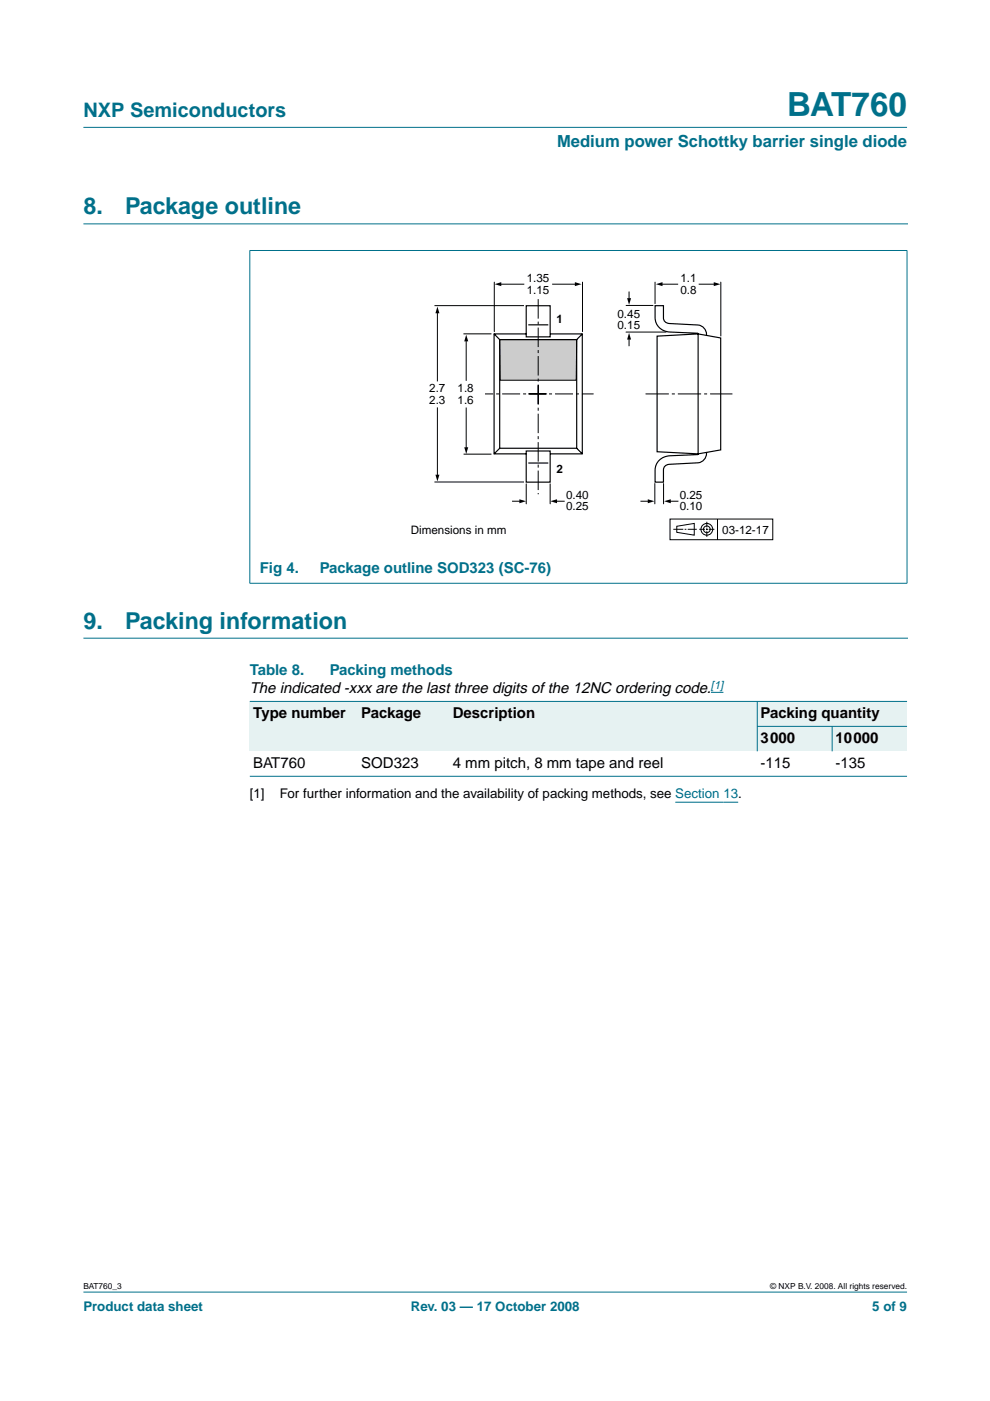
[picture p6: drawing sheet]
<svg xmlns="http://www.w3.org/2000/svg" width="210mm" height="297mm" viewBox="0 0 210 297" stroke-linecap="round" stroke-linejoin="round" font-family="sans-serif">
<g fill="#00708a" stroke="#00708a" stroke-width=".21">
<path d="M17.7 273.9h174.6z"/>
<path d="M17.7 27h174.6z"/>
<path d="M53 53.2v70.4z"/>
<path d="M192.3 53.2v70.4z"/>
<path d="M52.9 53.1h139.5z"/>
<path d="M52.9 123.7h139.5z"/>
</g>
<path d="M17.7 47.5h174.7M17.7 135.3h174.7" fill="none" stroke="#00708a" stroke-width=".21"/>
<path d="M143.2 170.1h13.3" fill="none" stroke="#00f" stroke-width=".21"/>
<path d="M81.1 57.5h83.1v57.3h-83.1z" fill="none" stroke="#fff" stroke-width=".21"/>
<g fill="none" stroke="#000" stroke-width=".21">
<path d="M92.1 64.8h19M92.7 66.1v14.8M98.3 70.8h5.9M98.8 72.1v8.6M106 60.3h5.2M117.1 60.3h5.1M133.4 61.8v1.7M133.4 71.7v1.7M140.2 60.3h3.6M148.1 60.3h3.5M92.7 86.4v14.5M98.3 96.3h5.9"/>
<path d="M98.8 86.4v8.7M92.1 102.2h19M108.6 106.3h1.8M117.8 106.3h1.9M135.8 106.3h1.8M141.9 106.3h1.9M142.1 110h21.7v4.4h-21.7zM142.8 112.2h2.1M143.5 111.6l3.7-.6v2.5l-3.7-.6zM145.2 112.2h.3M145.8 112.2h1.9M148.3 112.2h1.2"/>
<path d="M149.7 112.2h.3M149.9 110.6v1.2M149.9 112v.4M149.9 112.6v1.2M150.3 112.2h1.2M152.1 110.1v4.3"/>
<circle cx="149.9" cy="112.2" r=".71"/>
<circle cx="149.9" cy="112.2" r="1.24"/>
</g>
<g fill="#000">
<path d="M104.9 60.3l1.4-.5v.9zM121.9 59.8l1.4 .5-1.4 .4zM139.1 60.3l1.4-.5v.9zM151.3 59.8l1.4 .5-1.4 .4zM92.7 65l.5 1.4h-.9zM98.8 71l.5 1.4h-.9zM133 63.2h.8l-.4 1.4zM133.4 70.6l.4 1.4h-.8zM98.4 94.8h.9l-.5 1.4zM92.3 100.6h.9l-.5 1.5zM110.1 105.9l1.4 .4-1.4 .4zM116.7 106.3l1.4-.4v.8z"/>
<path d="M137.3 105.9l1.5 .4-1.5 .4zM140.8 106.3l1.4-.4v.8z"/>
</g>
<path d="M136.9 83.5h18.4" fill="none" stroke="#000" stroke-width=".21" stroke-dasharray="4.9 .6 .6 .6" stroke-linecap="butt"/>
<path d="M105.9 72h16.4l-.1 8.6h-16.2z" fill="#ccc" stroke="#000" stroke-width=".21"/>
<g fill="none" stroke="#000" stroke-width=".25">
<path d="M104.8 70.8l1.1 1.2M105.9 72h16.4v23h-16.4zM111.6 64.8h5v6.6h-5zM111.6 70.8h-6.8v25.4h6.8M112 68.9h4.2M116.6 70.8h6.9v25.4h-6.9M123.5 70.8l-1.2 1.2M139.3 71.3l8.7-.5 4.8 .9v23.7l-4.8 .8-8.7-.4zM148 70.8v25.4M148.1 70.8l-.2-.1-5.9-.3a3.1 3.1 0 0 1-3.1-3.1v-2.5h1.8v2.6a1.18 1.18 0 0 0 1.2 1.2l6.1 .3a2.04 2.04 0 0 1 1.8 2.2M105.9 95l-1.1 1.2M111.6 95.6h5v6.6h-5z"/>
<path d="M112 98.2h4.2M122.3 95l1.2 1.2M149.8 95.9a2.05 2.05 0 0 1-1.8 2.2l-6.1 .3a1.21 1.21 0 0 0-1.2 1.2v2.6h-1.8a5.3 5.3 0 0 1 .6-4.4 3.4 3.4 0 0 1 2.5-1.2l5.9-.2 .2-.2"/>
</g>
<path d="M104.8 59.8v10.5M123.5 59.8v10.5M138.9 59.8v4.6M152.8 59.8v11.5M132.7 70.4h8.5M132.7 64.8h5.8M111.6 102.6v4.2M116.6 102.6v4.2M138.8 102.5v4.3M140.7 102.5v4.3" fill="none" stroke="#000" stroke-width=".21"/>
<path d="M112 83.5h13.9M116 83.5h-13.2" fill="none" stroke="#000" stroke-width=".21" stroke-dasharray="3.8 .6 .6 .6" stroke-linecap="butt"/>
<path d="M114.1 85.7v-22.4M114.1 81.7v23.1" fill="none" stroke="#000" stroke-width=".21" stroke-dasharray="4.1 .6 .6 .6" stroke-linecap="butt"/>
<path d="M150.7 146.8h2.7" fill="none" stroke="#00f" stroke-width=".21"/>
<g fill="#e6f2f2">
<path d="M53 148.7h22.9v10.6h-22.9z" fill-rule="evenodd"/>
<path d="M75.9 148.7h19.4v10.6h-19.4z" fill-rule="evenodd"/>
<path d="M95.3 148.7h65.3v10.6h-65.3z" fill-rule="evenodd"/>
<path d="M160.6 148.7h31.7v5.3h-31.7z" fill-rule="evenodd"/>
<path d="M160.6 154h15.8v5.3h-15.8z" fill-rule="evenodd"/>
<path d="M176.4 154h15.9v5.3h-15.9z" fill-rule="evenodd"/>
</g>
<g fill="#00708a" stroke="#00708a" stroke-width=".21">
<path d="M160.6 148.7v10.6z"/>
<path d="M176.4 154v5.3z"/>
<path d="M53 148.7h139.3z"/>
<path d="M160.5 154h31.8z"/>
<path d="M53 164.6h139.3z"/>
</g>
<text font-size="7.1" fill="#00708a" x="166.9" y="24.7">BAT760</text>
<g font-size="4.9" fill="#00708a">
<text x="17.7" y="45.5">8.</text>
<text x="26.5" y="45.5">Package outline</text>
<text x="17.7" y="133.3">9.</text>
<text x="26.5" y="133.3">Packing information</text>
</g>
<text font-size="4.2" fill="#00708a" x="17.7" y="24.9">NXP Semiconductors</text>
<text font-size="3.5" fill="#00708a" x="118.1" y="31.1">Medium power Schottky barrier single diode</text>
<g font-size="3.2" fill="#00708a">
<text x="55.1" y="121.5">Fig 4.</text>
<text x="67.8" y="121.5">Package outline SOD323 (SC-76)</text>
<text x="53" y="143.1">Table 8.</text>
<text x="69.9" y="143.1">Packing methods</text>
</g>
<g font-size="3.2">
<text x="53" y="146.9">The indicated -xxx are the last three digits of the 12NC ordering code.</text>
<text x="53.7" y="152.2">Type number</text>
<text x="76.6" y="152.2">Package</text>
<text x="96" y="152.2">Description</text>
<text x="161.3" y="152.2">Packing quantity</text>
<text x="161.3" y="157.5">3000</text>
<text x="177.1" y="157.5">10000</text>
<text x="53.7" y="162.8">BAT760</text>
<text x="76.6" y="162.8">SOD323</text>
<text x="96" y="162.8">4 mm pitch, 8 mm tape and reel</text>
<text x="161.3" y="162.8">-115</text>
<text x="177.1" y="162.8">-135</text>
</g>
<g font-size="2.8">
<text x="53" y="169.3">[1]</text>
<text x="59.3" y="169.3">For further information and the availability of packing methods, see Section 13.</text>
</g>
<g font-size="2.8" fill="#00708a">
<text x="17.7" y="278">Product data sheet</text>
<text x="87.1" y="278">Rev. 03 — 17 October 2008</text>
<text x="184.9" y="278">5 of 9</text>
</g>
<g font-size="2.5">
<text x="111.7" y="59.9">1.35</text>
<text x="144.3" y="59.9">1.1</text>
<text x="111.7" y="62.3">1.15</text>
<text x="144.3" y="62.3">0.8</text>
<text x="118" y="68.6">1</text>
<text x="130.9" y="67.3">0.45</text>
<text x="130.9" y="69.8">0.15</text>
<text x="91" y="83.1">2.7</text>
<text x="97" y="83.1">1.8</text>
<text x="91" y="85.6">2.3</text>
<text x="97" y="85.6">1.6</text>
<text x="118" y="100.3">2</text>
<text x="120" y="105.7">0.40</text>
<text x="144.1" y="105.7">0.25</text>
<text x="87.1" y="113.1">Dimensions in mm</text>
<text x="120" y="108.2">0.25</text>
<text x="144.1" y="108.2">0.10</text>
<text x="153.1" y="113.1">03-12-17</text>
</g>
<text font-size="2.4" fill="#00f" x="150.7" y="146">[1]</text>
<g font-size="1.8">
<text x="17.7" y="273.4">BAT760_3</text>
<text x="163.3" y="273.4">© NXP B.V. 2008. All rights reserved.</text>
</g>
</svg>
